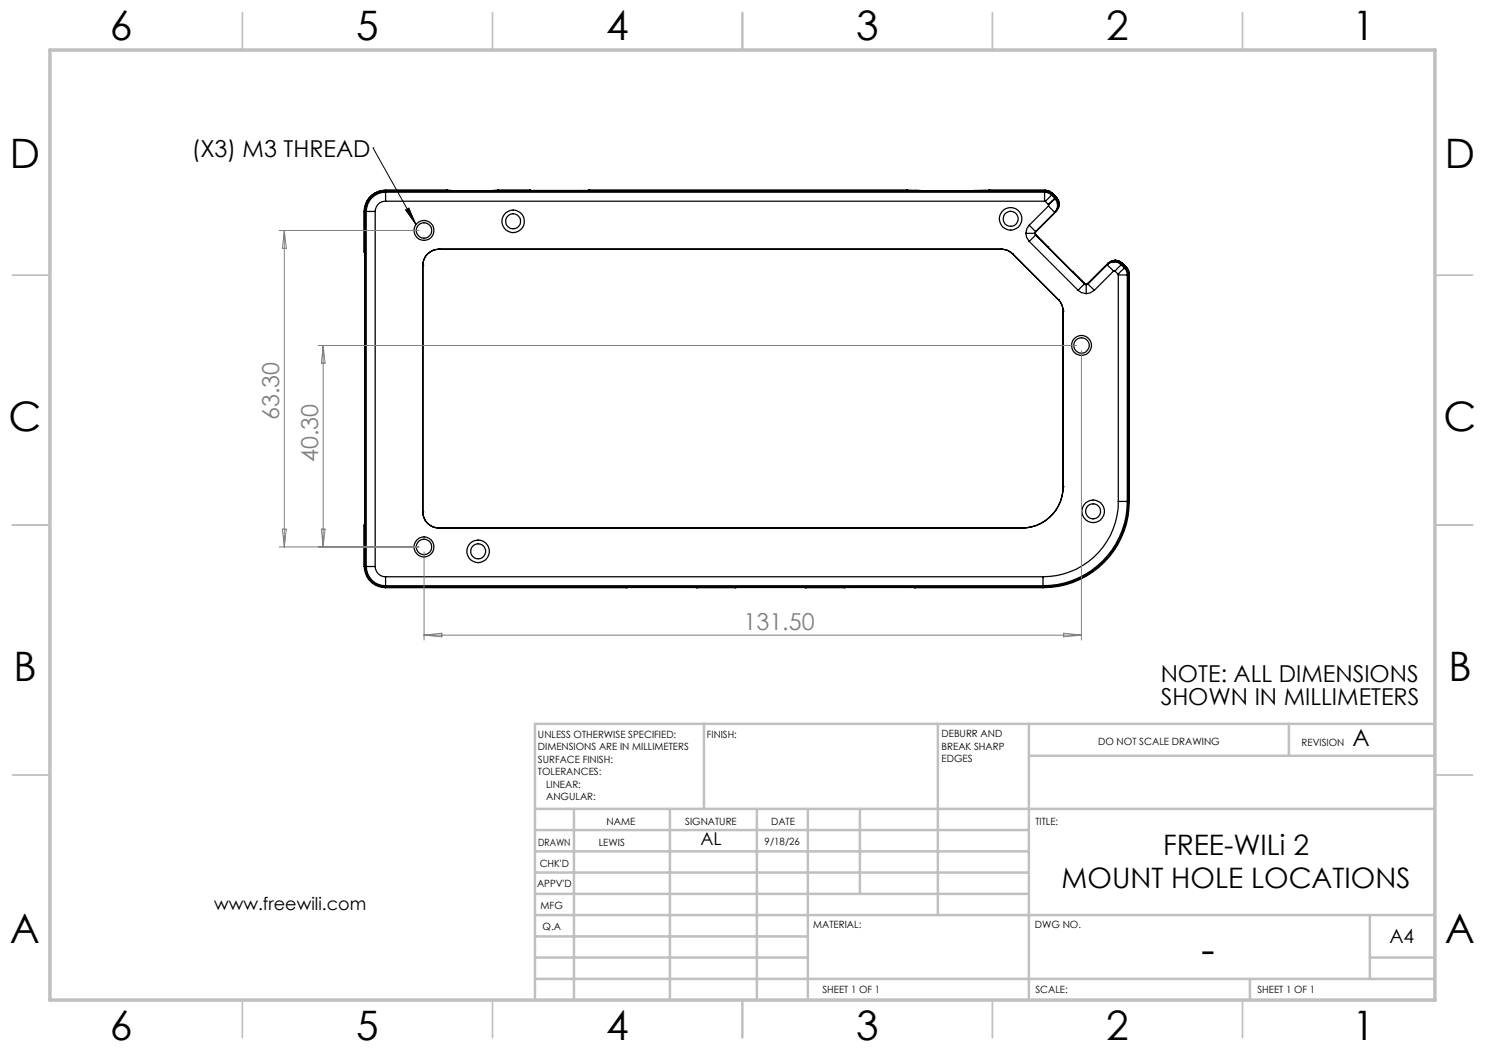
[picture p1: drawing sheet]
<svg xmlns="http://www.w3.org/2000/svg" width="297mm" height="210mm" viewBox="0 0 297 210" stroke-linecap="round" stroke-linejoin="round" font-family="sans-serif">
<g fill="none" stroke="#000" stroke-width=".25">
<path d="M77.1 38.4v1.8M77.1 38.4a3.9 3.9 0 0 0-3.9 3.9M77.1 38.2v.2M77.1 38.2a4.1 4.1 0 0 0-4.1 4.1M77.1 38.1a4.2 4.2 0 0 0-4.3 4.2M77.1 38.4h131.8M77.1 38.2h28.9M77.1 38.1v.1M77.1 38.1h12.3M89.4 38.1h.1M89.4 38.1h1.9M91.3 38.1h.1"/>
<path d="M91.3 38.1h6.3M97.6 38.1h.1M99.5 38.1h-1.9M99.5 38.1h.1M99.5 38.1h6.4M105.9 38.1h.1M105.9 38.1l.1 .1M105.9 38.1h1.6M106 38.2h10.1M107.5 38.1v.1M107.5 38.1h8.7M116.2 38.1v.1"/>
<path d="M117.6 38.2h-1.5M117.6 38.2h91.4M117.7 38.1h91.4M117.7 38.1l-.1 .1M117.7 38.1h-1.5M117.7 38.1h.1M181.4 38.1h.1M197.8 38.1h.1M208.9 38.4v1.8M208.9 38.4l.8 .2 .6 .4M209 38.2v.1M209 38.2a1.78 1.78 0 0 1 1.4 .6"/>
<path d="M209 38.3l.8 .1 .6 .5M209 38.3l-.1 .1M209.1 38.1l.8 .1 .6 .4M209.1 38.1l.6 .1 .8 .4M209.1 38.1l-.1 .1M210.3 39l-1.2 1.3M210.3 39l.6 .6M210.4 38.8v.1M210.4 38.9l-.1 .1M210.4 38.9h.1M210.4 38.9l.7 .6M210.5 38.6l-.1 .2"/>
<path d="M210.5 38.6l.8 .8M210.9 39.6l-1.2 1.3M210.9 39.6l.1 .1M211 39.7l.4 .6 .1 .8M211 39.7l-1.3 1.2M211.1 39.5l.4 .6 .2 .8M211.1 39.5h.1M211.1 39.5l-.2 .1M211.3 39.4l.4 .8 .1 .6M211.3 39.4l.4 .6 .1 .8M211.3 39.4l-.2 .1M72.8 42.3h.2"/>
<path d="M72.8 50.4h.2v54.6h-.2M72.8 42.3v8.1M72.8 50.4l.2 .1M73 42.3h.2M73 42.3v71M73.2 42.3h1.8M73.2 42.3v71M75 42.3v71M77.1 40.2a2.05 2.05 0 0 0-2.1 2.1M77.1 40.2h131.8M84.6 53.1h.1M84.6 53.1v49.3"/>
<path d="M87.8 49.8a3.3 3.3 0 0 0-3.2 3.3M87.8 49.8h.1M87.8 49.8h112.4M200.2 49.8a3.3 3.3 0 0 1 2.4 1M200.2 49.8h.1M202.5 50.8h.1M202.6 50.8l9.1 9.1M205.2 46.7h1.8M205.2 46.7l.1 .7 .5 .9M205.8 45l-.4 .7-.2 1M205.8 45l1.3 1.3M205.8 48.3l9.8 9.8"/>
<path d="M207 46.7l.1 .3M207 46.7h.1M207 46.7l.2 .3M207.1 46.6l.1 .4M207.1 46.3l-.1 .4M207.1 47l-1.3 1.3M207.1 47l9.8 9.8M207.1 46.3h.1M207.1 47h.1M207.2 46.3l-.2 .4M207.2 47l2.3 2.4M208.9 40.2l.2 .1"/>
<path d="M209.1 40.3l.6 .6M209.5 49.4h.1M209.5 49.4l.1 .1M209.5 49.4l5 4.9M209.6 49.5l4.8 4.8M209.6 49.5h.1M209.7 40.9v.3M209.7 40.9h.1M209.7 41.2l-3.9 3.8M211.1 42.4l-4 3.9M211.3 42.3l-.2 .1M211.3 42.3l-4.1 4"/>
<path d="M211.5 41.1a1.5 1.5 0 0 1-.6 1.3l-1.2-1.2M211.7 59.9a3.3 3.3 0 0 1 .9 2.3M211.7 59.9h.1M211.7 40.9h.1M211.7 40.9l-.2 .7-.4 .8M211.7 40.9l-.2 .2M211.8 40.8l-.1 .9-.4 .6M211.8 40.8l-.1 .8M211.8 40.8l-.1 .1M214.4 54.3l.1 .1M214.5 54.3h-.1M214.5 54.3h.1"/>
<path d="M214.5 54.4l2.4 2.3M214.5 54.3v.1M214.5 54.3l2.4 2.4M215.6 58.1l.7 .4 .9 .2M216.9 56.8l-1.3 1.3M216.9 56.8l.3 .1M216.9 56.7l.4 .1 .3-.1M216.9 56.7l.3 .1 .4-.1M216.9 56.7v.1M217.2 56.9v1.8M217.6 56.8l1.3 1.3M217.6 56.8l-.4 .1"/>
<path d="M217.6 56.7v.1M218.9 58.1l-.9 .5-.8 .1M221.5 52.8l-3.9 4M221.7 52.6l-4.1 4.1M221.7 52.6l-.2 .2M222.7 54.2h.3M222.7 54.2l-3.8 3.9M222.8 52.4a1.69 1.69 0 0 0-1.4 .6l1.3 1.2M222.8 52.4l.8 .1 .6 .4M223 52.2l.6 .1 .8 .5M223 52.2l-.9 .2-.6 .4M223 52.2h.1"/>
<path d="M223 52.2l-.2 .2M223 54.2l.6 .6M223.1 52.1l.8 .1 .6 .4M223.1 52.1l-.7 .1-.7 .4M223.1 52l-.9 .2-.5 .4M223.1 52l.6 .2 .8 .4M223.1 52.1l-.1 .1M223.6 54.8l.1 .2M223.7 55h1.8M223.7 55v45.3M224.2 52.9l-1.2 1.3M224.2 52.9l.7 .7"/>
<path d="M224.4 52.8h.1M224.4 52.8l-.2 .1M224.4 52.8l.6 .7M224.5 52.6l1.2 1.4 .1 .8M224.5 52.6l-.1 .2M224.5 52.6l.8 .8M224.9 53.6a1.92 1.92 0 0 1 .6 1.4M224.9 53.6l-1.3 1.2M225 53.5l.4 .6 .2 .8M225 53.5l-.1 .1M225 53.5h.1M225.1 53.5a1.91 1.91 0 0 1 .6 1.4"/>
<path d="M225.1 53.5h.1M225.1 53.5a1.92 1.92 0 0 1 .6 1.4M225.3 53.4l.4 .8 .1 .6M225.3 53.4l-.2 .1M225.5 55v45.3M225.6 54.9l-.1 .1M225.6 54.9h.1M225.7 54.9h.1M225.7 54.9v45.4M225.8 54.8v13.1M225.8 54.8l-.1 .1M212.6 62.2h.1"/>
<path d="M212.6 62.2v35.2M225.8 61.7l-.1 1.3 .1 4.9M225.8 67.9v32.4M212.6 97.4a8.3 8.3 0 0 1-8.2 8.2M212.6 97.4h.1M72.8 113.3a4.2 4.2 0 0 0 4.3 4.2M72.8 105v8.3M72.8 113.3h.2M73 104.9l-.2 .1M73 113.3h.2M73 113.3a4.1 4.1 0 0 0 4.1 4.1M73.2 113.3h1.8"/>
<path d="M73.2 113.3a3.9 3.9 0 0 0 3.9 3.8M75 113.3a2.05 2.05 0 0 0 2.1 2M77.1 115.3v1.8M77.1 117.1v.3M77.1 115.3h131.5M77.1 117.1h131.5M77.1 117.4h27.3M77.1 117.4v.1M77.1 117.5h48.1M84.6 102.4a3.3 3.3 0 0 0 3.2 3.2M84.6 102.4h.1M87.8 105.6h.1"/>
<path d="M87.8 105.6h116.6M104.4 117.4h.1M104.4 117.4h.8M104.5 117.4h-.1M105.2 117.3h11M105.2 117.3l-.8 .1M105.2 117.4h11M105.2 117.3v.1M116.2 117.3l.9 .1M116.2 117.4h.9M116.2 117.3v.1M117.1 117.4h.1"/>
<path d="M117.1 117.4h66.8M125.2 117.5h14.1M125.2 117.5h.1M139.3 117.5h.1M139.3 117.5h7.7M147 117.5h14.1M147 117.5h.1M161.1 117.5h.1M161.1 117.5h7.7M168.8 117.5h14.2M168.8 117.5h.1M183 117.5h.1"/>
<path d="M183 117.5h25.6M183.9 117.4h.1M183.9 117.4h.8M184.7 117.3h11M184.7 117.3l-.8 .1M184.7 117.4h11M184.7 117.3v.1M195.7 117.3l.9 .1M195.7 117.3v.1M196.6 117.4h.1M196.6 117.4h-.9M196.6 117.4h12"/>
<path d="M204.4 105.6h.1M208.6 115.3v1.8M208.6 117.1v.3M208.6 117.4v.1M223.7 100.3h1.8M223.7 100.3a15 15 0 0 1-15.1 15M225.5 100.3a16.9 16.9 0 0 1-16.9 16.8M225.5 100.3h.2M225.7 100.3a17.1 17.1 0 0 1-17.1 17.1M225.7 100.3h.1M225.8 100.3a17.2 17.2 0 0 1-17.2 17.2"/>
<circle cx="84.8" cy="46.1" r="1.54"/>
<circle cx="84.8" cy="46.1" r="2"/>
<circle cx="102.6" cy="44.2" r="1.5"/>
<circle cx="102.6" cy="44.3" r="2.25"/>
<circle cx="202.1" cy="43.8" r="1.5"/>
<circle cx="202.1" cy="43.8" r="2.25"/>
<circle cx="216.3" cy="69.1" r="2"/>
<circle cx="216.3" cy="69.1" r="1.55"/>
<circle cx="84.8" cy="109.4" r="2"/>
<circle cx="84.8" cy="109.4" r="1.55"/>
<circle cx="95.6" cy="110.3" r="2.25"/>
<circle cx="95.6" cy="110.3" r="1.49"/>
<circle cx="218.6" cy="102.3" r="1.49"/>
<circle cx="218.6" cy="102.3" r="2.25"/>
</g>
<path d="M74.6 29.6h.1M74.6 29.6l8.6 15.3M81.1 42l.7-.4 1.4 3.3z" fill="none" stroke="#000" stroke-width=".2"/>
<g fill="none" stroke="#808080" stroke-width=".2">
<path d="M55.8 46.1h28M56.9 46.1v63.3M56.9 46.1l.4 3.6h-.8zM63.6 69.1h151.7M64.6 69.1v40.3M64.6 69.1l.4 3.5h-.7zM216.3 70.1v57.9M55.8 109.4h28M56.5 105.8h.8l-.4 3.6zM64.3 105.8h.7l-.4 3.6zM84.8 110.4v17.6M84.8 127h131.5"/>
<path d="M84.8 127l3.6-.4v.8zM212.7 126.6l3.6 .4-3.6 .4z"/>
</g>
<g fill="none" stroke="#c0c0c0" stroke-width=".35">
<path d="M48.5 2.5v7.5M98.5 2.5v7.5M148.5 2.5v7.5M198.5 2.5v7.5M248.5 2.5v7.5M2.5 55h7.5M287 55h7.5M2.5 105h7.5M287 105h7.5M2.5 155h7.5M287 155h7.5M48.5 200v7.5"/>
<path d="M98.5 200v7.5M148.5 200v7.5M198.5 200v7.5M248.5 200v7.5"/>
</g>
<g fill="none" stroke="#c0c0c0" stroke-width=".5">
<path d="M140.8 144.8v17M187.6 144.8v38.2M205.8 144.8v55.2M205.8 151.2h81.2M257.8 144.8v6.4M287 144.8h-180v55.2M107 161.8h180M107 178.8h98.8M107 174.5h98.8M107 170.3h98.8M107 166h98.8M114.8 161.8v38.2"/>
<path d="M134 161.8v38.2M151.4 161.8v38.2M161.6 161.8v38.2M172 161.8v17M107 195.8h180M107 191.5h54.6M107 187.3h54.6M107 183h180M250 195.8v4.2M274 191.5h13M274 183v12.8"/>
</g>
<path d="M10 10h277v190h-277z" fill="none" stroke="#c0c0c0" stroke-width=".7"/>
<path d="M81.1 42l.7-.4 1.4 3.3z" fill="#000"/>
<text font-size="8.5" x="240.2" y="192.7">-</text>
<g font-size="8.1">
<text x="22" y="8">6</text>
<text x="71.2" y="8">5</text>
<text x="121.2" y="8">4</text>
<text x="171.2" y="8">3</text>
<text x="221.2" y="8">2</text>
<text x="270.5" y="8">1</text>
<text x="2" y="33.6">D</text>
<text x="289" y="33.6">D</text>
<text x="1.7" y="86.1">C</text>
<text x="288.7" y="86.1">C</text>
<text x="2.7" y="136.1">B</text>
<text x="289.7" y="136.1">B</text>
<text x="2" y="188.6">A</text>
<text x="289" y="188.6">A</text>
<text x="22" y="208">6</text>
<text x="71.2" y="208">5</text>
<text x="121.2" y="208">4</text>
<text x="171.2" y="208">3</text>
<text x="221.2" y="208">2</text>
<text x="270.5" y="208">1</text>
</g>
<g font-size="5.6">
<text x="232.6" y="171">FREE-WILi 2</text>
<text x="212.3" y="177.6">MOUNT HOLE LOCATIONS</text>
</g>
<g font-size="4.7">
<text x="38.4" y="31.3">(X3) M3 THREAD</text>
<text x="232.1" y="136.4">NOTE: ALL DIMENSIONS</text>
<text x="232.1" y="141">SHOWN IN MILLIMETERS</text>
<text x="270.5" y="149.2">A</text>
</g>
<g font-size="4.7" fill="#808080">
<text x="55.9" y="84.1" transform="rotate(-90 55.9 84.1)">63.30</text>
<text x="63.6" y="92.4" transform="rotate(-90 63.6 92.4)">40.30</text>
<text x="148.7" y="126">131.50</text>
</g>
<text font-size="3.9" x="277.9" y="188.5">A4</text>
<g font-size="3.5">
<text x="140.1" y="169">AL</text>
<text x="42.8" y="182">www.freewili.com</text>
</g>
<g font-size="2">
<text x="107.6" y="147.6">UNLESS OTHERWISE SPECIFIED:</text>
<text x="141.4" y="147.6">FINISH:</text>
<text x="188.3" y="147.5">DEBURR AND</text>
<text x="188.3" y="150">BREAK SHARP</text>
<text x="219.6" y="149">DO NOT SCALE DRAWING</text>
<text x="260.3" y="149.2">REVISION</text>
<text x="107.6" y="150.1">DIMENSIONS ARE IN MILLIMETERS</text>
<text x="107.6" y="152.6">SURFACE FINISH:</text>
<text x="107.6" y="155.1">TOLERANCES:</text>
<text x="188.3" y="152.5">EDGES</text>
<text x="109.2" y="157.6">LINEAR:</text>
<text x="109.2" y="160.1">ANGULAR:</text>
<text x="121.3" y="165">NAME</text>
<text x="137" y="164.9">SIGNATURE</text>
<text x="154.2" y="164.9">DATE</text>
<text x="207.1" y="164.9">TITLE:</text>
<text x="107.6" y="169.1">DRAWN</text>
<text x="107.9" y="173.3">CHK'D</text>
<text x="119.8" y="169.1">LEWIS</text>
<text x="152.9" y="168.9">9/18/26</text>
<text x="107.4" y="177.4">APPV'D</text>
<text x="108.1" y="181.8">MFG</text>
<text x="108.5" y="186">Q.A</text>
<text x="162.6" y="185.5">MATERIAL:</text>
<text x="207" y="185.5">DWG NO.</text>
<text x="164.5" y="198.6">SHEET 1 OF 1</text>
<text x="207.1" y="198.6">SCALE:</text>
<text x="251.5" y="198.6">SHEET 1 OF 1</text>
</g>
</svg>
